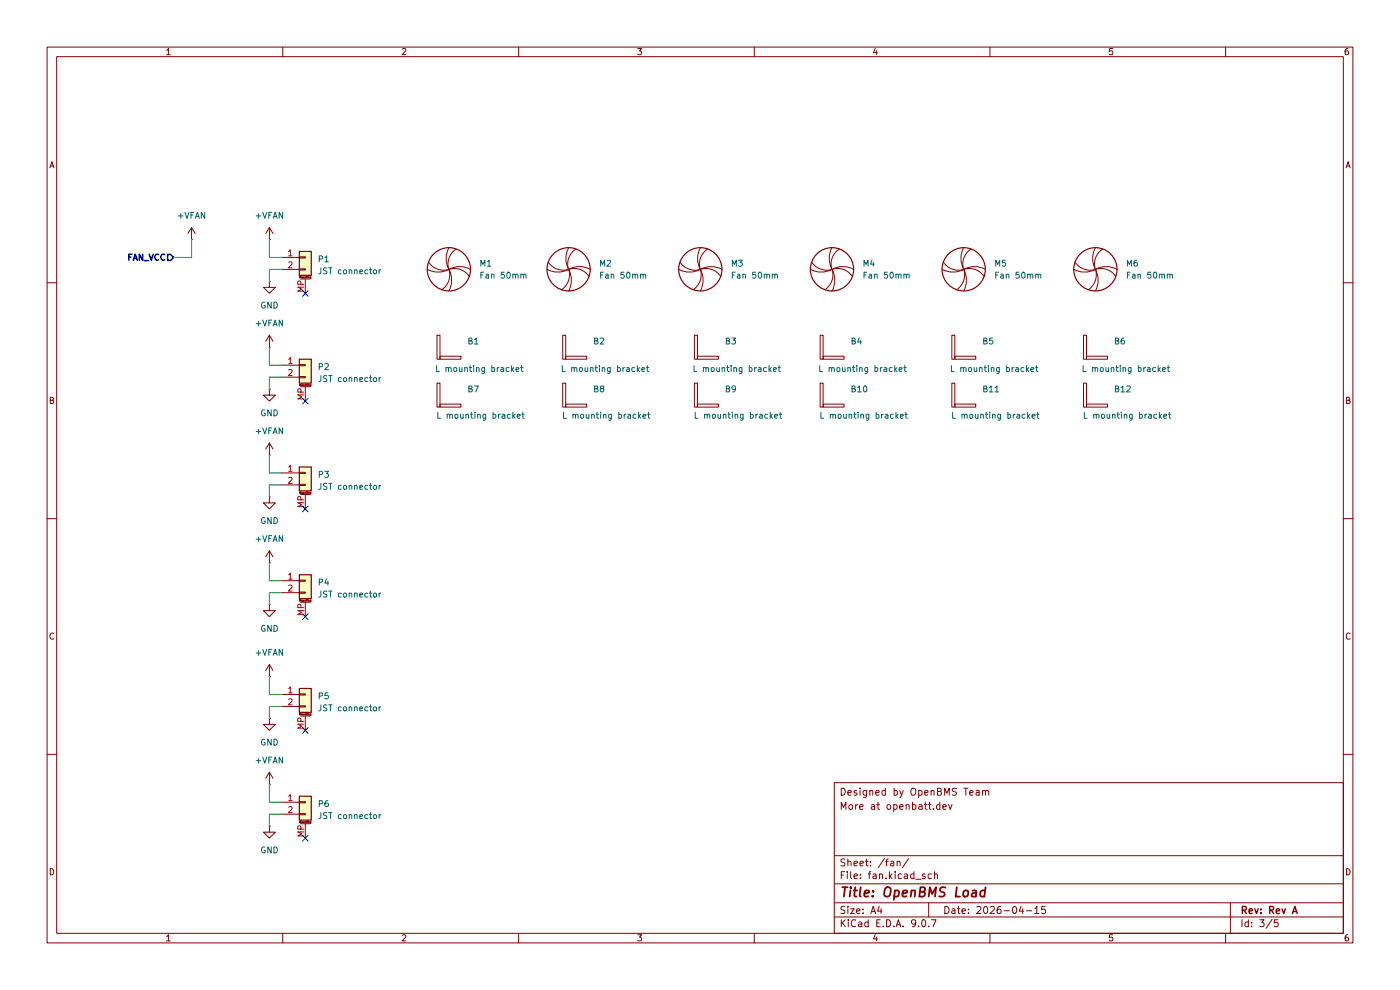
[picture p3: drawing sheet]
(kicad_sch
 (version 20250114)
 (generator "eeschema")
 (generator_version "9.0")
 (paper "A4")
 (title_block
  (title "OpenBMS Load")
  (date "2026-04-15")
  (rev "Rev A")
  (comment 3 "More at openbatt.dev")
  (comment 4 "Designed by OpenBMS Team"))
 (lib_symbols
  (symbol "Connector_Generic_MountingPin:Conn_01x02_MountingPin"
   (pin_names
    (offset 1.016) (hide yes)) (exclude_from_sim no) (in_bom yes) (on_board yes)
   (property "Reference" "J" (at 0 2.54 0) (effects (font (size 1.27 1.27))))
   (property "Value" "Conn_01x02_MountingPin" (at 1.27 -5.08 0) (effects (font (size 1.27 1.27)) (justify left)))
   (property "Footprint" "" (at 0 0 0) (effects (font (size 1.27 1.27)) (hide yes)))
   (property "Datasheet" "~" (at 0 0 0) (effects (font (size 1.27 1.27)) (hide yes)))
   (property "Description" "Generic connectable mounting pin connector, single row, 01x02, script generated (kicad-library-utils/schlib/autogen/connector/)" (at 0 0 0) (effects (font (size 1.27 1.27)) (hide yes)))
   (symbol "Conn_01x02_MountingPin_1_1"
    (rectangle (start -1.27 1.27) (end 1.27 -3.81) (stroke (width 0.254) (type default)) (fill (type background)))
    (rectangle (start -1.27 0.127) (end 0 -0.127) (stroke (width 0.1524) (type default)) (fill (type none)))
    (rectangle (start -1.27 -2.413) (end 0 -2.667) (stroke (width 0.1524) (type default)) (fill (type none)))
    (polyline (pts (xy -1.016 -4.572) (xy 1.016 -4.572)) (stroke (width 0.1524) (type default)) (fill (type none)))
    (text "Mounting" (at 0 -4.191 0) (effects (font (size 0.381 0.381))))
    (pin passive line (at -5.08 0 0) (length 3.81) (name "Pin_1" (effects (font (size 1.27 1.27)))) (number "1" (effects (font (size 1.27 1.27)))))
    (pin passive line (at -5.08 -2.54 0) (length 3.81) (name "Pin_2" (effects (font (size 1.27 1.27)))) (number "2" (effects (font (size 1.27 1.27)))))
    (pin passive line (at 0 -7.62 90) (length 3.048) (name "MountPin" (effects (font (size 1.27 1.27)))) (number "MP" (effects (font (size 1.27 1.27))))))
   (embedded_fonts no))
  (symbol "custom_library:633" (exclude_from_sim no) (in_bom yes) (on_board yes)
   (property "Reference" "B" (at -2.032 -3.556 0) (effects (font (size 1.27 1.27))))
   (property "Value" "L mounting bracket" (at 1.27 -6.096 0) (effects (font (size 1.27 1.27))))
   (property "Footprint" "custom_library:633" (at 1.778 -8.128 0) (effects (font (size 1.27 1.27)) (hide yes)))
   (property "Datasheet" "" (at 0 0 0) (effects (font (size 1.27 1.27)) (hide yes)))
   (property "Description" "" (at 0 0 0) (effects (font (size 1.27 1.27)) (hide yes)))
   (property "Package" "L bracket" (at 0 0 0) (effects (font (size 1.27 1.27)) (hide yes)))
   (property "Manufacturer_Part_Number" "633" (at 0 0 0) (effects (font (size 1.27 1.27)) (hide yes)))
   (symbol "633_0_1"
    (rectangle (start 0 0) (end 0.635 -5.08) (stroke (width 0) (type default)) (fill (type none)))
    (rectangle (start 0.635 -5.08) (end 5.08 -4.445) (stroke (width 0) (type default)) (fill (type none))))
   (embedded_fonts no))
  (symbol "custom_library:MF50101V1-1000U-A99"
   (pin_numbers (hide yes))
   (pin_names
    (offset 0)) (exclude_from_sim no) (in_bom yes) (on_board yes)
   (property "Reference" "M" (at 3.81 5.08 0) (effects (font (size 1.27 1.27)) (justify left bottom)))
   (property "Value" "Fan 50mm" (at 3.81 2.54 0) (effects (font (size 1.27 1.27)) (justify left bottom)))
   (property "Footprint" "custom_library:fan_MF50101V1-1000U-A99" (at 0 -1.27 0) (effects (font (size 1.27 1.27)) (hide yes)))
   (property "Datasheet" "~" (at 0 -1.27 0) (effects (font (size 1.27 1.27)) (hide yes)))
   (property "Description" "Fan without PWM or tach, alternative symbol" (at 0 0 0) (effects (font (size 1.27 1.27)) (hide yes)))
   (property "Manufacturer_Part_Number" "MF50101V1-1000U-A99" (at 0 0 0) (effects (font (size 1.27 1.27)) (hide yes)))
   (property "Package" "50x50x10mm" (at 0 0 0) (effects (font (size 1.27 1.27)) (hide yes)))
   (symbol "MF50101V1-1000U-A99_0_1"
    (arc (start 0 0) (mid 0.5988 -2.286) (end 0 -4.572) (stroke (width 0) (type default)) (fill (type none)))
    (arc (start 0 0) (mid -0.0298 -2.4174) (end -1.524 -4.318) (stroke (width 0) (type default)) (fill (type none)))
    (arc (start 0 0) (mid -2.286 -0.5988) (end -4.572 0) (stroke (width 0) (type default)) (fill (type none)))
    (arc (start 0 0) (mid -2.4174 0.0298) (end -4.318 1.524) (stroke (width 0) (type default)) (fill (type none)))
    (circle (center 0 0) (radius 4.572) (stroke (width 0.254) (type default)) (fill (type none)))
    (arc (start 0 0) (mid 2.4174 -0.0298) (end 4.318 -1.524) (stroke (width 0) (type default)) (fill (type none)))
    (arc (start 0 0) (mid 2.286 0.5988) (end 4.572 0) (stroke (width 0) (type default)) (fill (type none)))
    (arc (start 0 0) (mid 0.0324 2.4156) (end 1.524 4.318) (stroke (width 0) (type default)) (fill (type none)))
    (arc (start 0 0) (mid -0.5988 2.286) (end 0 4.572) (stroke (width 0) (type default)) (fill (type none))))
   (embedded_fonts no))
  (symbol "power:GND"
   (power)
   (pin_numbers (hide yes))
   (pin_names
    (offset 0) (hide yes)) (exclude_from_sim no) (in_bom yes) (on_board yes)
   (property "Reference" "#PWR" (at 0 -6.35 0) (effects (font (size 1.27 1.27)) (hide yes)))
   (property "Value" "GND" (at 0 -3.81 0) (effects (font (size 1.27 1.27))))
   (property "Footprint" "" (at 0 0 0) (effects (font (size 1.27 1.27)) (hide yes)))
   (property "Datasheet" "" (at 0 0 0) (effects (font (size 1.27 1.27)) (hide yes)))
   (property "Description" "Power symbol creates a global label with name \"GND\" , ground" (at 0 0 0) (effects (font (size 1.27 1.27)) (hide yes)))
   (symbol "GND_0_1"
    (polyline (pts (xy 0 0) (xy 0 -1.27) (xy 1.27 -1.27) (xy 0 -2.54) (xy -1.27 -1.27) (xy 0 -1.27)) (stroke (width 0) (type default)) (fill (type none))))
   (symbol "GND_1_1"
    (pin power_in line (at 0 0 270) (length 0) (name "~" (effects (font (size 1.27 1.27)))) (number "1" (effects (font (size 1.27 1.27))))))
   (embedded_fonts no))
  (symbol "power:VCC"
   (power)
   (pin_numbers (hide yes))
   (pin_names
    (offset 0) (hide yes)) (exclude_from_sim no) (in_bom yes) (on_board yes)
   (property "Reference" "#PWR" (at 0 -3.81 0) (effects (font (size 1.27 1.27)) (hide yes)))
   (property "Value" "VCC" (at 0 3.556 0) (effects (font (size 1.27 1.27))))
   (property "Footprint" "" (at 0 0 0) (effects (font (size 1.27 1.27)) (hide yes)))
   (property "Datasheet" "" (at 0 0 0) (effects (font (size 1.27 1.27)) (hide yes)))
   (property "Description" "Power symbol creates a global label with name \"VCC\"" (at 0 0 0) (effects (font (size 1.27 1.27)) (hide yes)))
   (symbol "VCC_0_1"
    (polyline (pts (xy -0.762 1.27) (xy 0 2.54)) (stroke (width 0) (type default)) (fill (type none)))
    (polyline (pts (xy 0 2.54) (xy 0.762 1.27)) (stroke (width 0) (type default)) (fill (type none)))
    (polyline (pts (xy 0 0) (xy 0 2.54)) (stroke (width 0) (type default)) (fill (type none))))
   (symbol "VCC_1_1"
    (pin power_in line (at 0 0 90) (length 0) (name "~" (effects (font (size 1.27 1.27)))) (number "1" (effects (font (size 1.27 1.27))))))
   (embedded_fonts no)))
 (no_connect
  (at 64.77 154.94))
 (no_connect
  (at 64.77 130.81))
 (no_connect
  (at 64.77 62.23))
 (no_connect
  (at 64.77 85.09))
 (no_connect
  (at 64.77 177.8))
 (no_connect
  (at 64.77 107.95))
 (wire
  (pts (xy 57.15 100.33) (xy 59.69 100.33))
  (stroke (width 0) (type default)))
 (wire
  (pts (xy 40.64 54.61) (xy 36.83 54.61))
  (stroke (width 0) (type default)))
 (wire
  (pts (xy 57.15 147.32) (xy 57.15 143.51))
  (stroke (width 0) (type default)))
 (wire
  (pts (xy 57.15 170.18) (xy 59.69 170.18))
  (stroke (width 0) (type default)))
 (wire
  (pts (xy 57.15 147.32) (xy 59.69 147.32))
  (stroke (width 0) (type default)))
 (wire
  (pts (xy 57.15 149.86) (xy 59.69 149.86))
  (stroke (width 0) (type default)))
 (wire
  (pts (xy 57.15 100.33) (xy 57.15 96.52))
  (stroke (width 0) (type default)))
 (wire
  (pts (xy 57.15 125.73) (xy 59.69 125.73))
  (stroke (width 0) (type default)))
 (wire
  (pts (xy 57.15 54.61) (xy 57.15 50.8))
  (stroke (width 0) (type default)))
 (wire
  (pts (xy 57.15 77.47) (xy 59.69 77.47))
  (stroke (width 0) (type default)))
 (wire
  (pts (xy 57.15 125.73) (xy 57.15 128.27))
  (stroke (width 0) (type default)))
 (wire
  (pts (xy 57.15 102.87) (xy 57.15 105.41))
  (stroke (width 0) (type default)))
 (wire
  (pts (xy 57.15 54.61) (xy 59.69 54.61))
  (stroke (width 0) (type default)))
 (wire
  (pts (xy 57.15 149.86) (xy 57.15 152.4))
  (stroke (width 0) (type default)))
 (wire
  (pts (xy 57.15 123.19) (xy 57.15 119.38))
  (stroke (width 0) (type default)))
 (wire
  (pts (xy 57.15 172.72) (xy 57.15 175.26))
  (stroke (width 0) (type default)))
 (wire
  (pts (xy 57.15 123.19) (xy 59.69 123.19))
  (stroke (width 0) (type default)))
 (wire
  (pts (xy 57.15 170.18) (xy 57.15 166.37))
  (stroke (width 0) (type default)))
 (wire
  (pts (xy 57.15 80.01) (xy 57.15 82.55))
  (stroke (width 0) (type default)))
 (wire
  (pts (xy 57.15 57.15) (xy 57.15 59.69))
  (stroke (width 0) (type default)))
 (wire
  (pts (xy 57.15 77.47) (xy 57.15 73.66))
  (stroke (width 0) (type default)))
 (wire
  (pts (xy 57.15 80.01) (xy 59.69 80.01))
  (stroke (width 0) (type default)))
 (wire
  (pts (xy 57.15 172.72) (xy 59.69 172.72))
  (stroke (width 0) (type default)))
 (wire
  (pts (xy 57.15 102.87) (xy 59.69 102.87))
  (stroke (width 0) (type default)))
 (wire
  (pts (xy 57.15 57.15) (xy 59.69 57.15))
  (stroke (width 0) (type default)))
 (wire
  (pts (xy 40.64 50.8) (xy 40.64 54.61))
  (stroke (width 0) (type default)))
 (hierarchical_label "FAN_VCC"
  (shape input)
  (at 36.83 54.61 180)
  (effects (font (size 1.27 1.27) (thickness 0.508)
    (bold yes) (color 0 0 132 1)) (justify right)))
 (symbol
  (lib_id "power:VCC")
  (at 40.64 50.8 0)
  (unit 1)
  (exclude_from_sim no)
  (in_bom yes)
  (on_board yes)
  (dnp no)
  (fields_autoplaced yes)
  (property "Reference" "#PWR042" (at 40.64 54.61 0) (effects (font (size 1.27 1.27)) (hide yes)))
  (property "Value" "+VFAN" (at 40.64 45.72 0) (effects (font (size 1.27 1.27))))
  (property "Footprint" "" (at 40.64 50.8 0) (effects (font (size 1.27 1.27)) (hide yes)))
  (property "Datasheet" "" (at 40.64 50.8 0) (effects (font (size 1.27 1.27)) (hide yes)))
  (property "Description" "Power symbol creates a global label with name \"VCC\"" (at 40.64 50.8 0) (effects (font (size 1.27 1.27)) (hide yes)))
  (pin "1")
  (instances (project "openbms-load" (path "" (reference "#PWR042") (unit 1)))))
 (symbol
  (lib_id "custom_library:MF50101V1-1000U-A99")
  (at 232.41 57.15 0)
  (unit 1)
  (exclude_from_sim no)
  (in_bom yes)
  (on_board yes)
  (dnp no)
  (fields_autoplaced yes)
  (property "Reference" "M6" (at 238.76 55.8799 0) (effects (font (size 1.27 1.27)) (justify left)))
  (property "Value" "Fan 50mm" (at 238.76 58.4199 0) (effects (font (size 1.27 1.27)) (justify left)))
  (property "Footprint" "custom_library:fan_MF50101V1-1000U-A99" (at 232.41 58.42 0) (effects (font (size 1.27 1.27)) (hide yes)))
  (property "Datasheet" "~" (at 232.41 58.42 0) (effects (font (size 1.27 1.27)) (hide yes)))
  (property "Description" "Fan without PWM or tach, alternative symbol" (at 232.41 57.15 0) (effects (font (size 1.27 1.27)) (hide yes)))
  (property "Manufacturer_Part_Number" "MF50101V1-1000U-A99" (at 232.41 57.15 0) (effects (font (size 1.27 1.27)) (hide yes)))
  (property "Package" "50x50x10mm" (at 232.41 57.15 0) (effects (font (size 1.27 1.27)) (hide yes)))
  (instances (project "openbms-load" (path "" (reference "M6") (unit 1))) (project "fan" (path "" (reference "M?") (unit 1)))))
 (symbol
  (lib_id "power:VCC")
  (at 57.15 143.51 0)
  (unit 1)
  (exclude_from_sim no)
  (in_bom yes)
  (on_board yes)
  (dnp no)
  (fields_autoplaced yes)
  (property "Reference" "#PWR051" (at 57.15 147.32 0) (effects (font (size 1.27 1.27)) (hide yes)))
  (property "Value" "+VFAN" (at 57.15 138.43 0) (effects (font (size 1.27 1.27))))
  (property "Footprint" "" (at 57.15 143.51 0) (effects (font (size 1.27 1.27)) (hide yes)))
  (property "Datasheet" "" (at 57.15 143.51 0) (effects (font (size 1.27 1.27)) (hide yes)))
  (property "Description" "Power symbol creates a global label with name \"VCC\"" (at 57.15 143.51 0) (effects (font (size 1.27 1.27)) (hide yes)))
  (pin "1")
  (instances (project "openbms-load" (path "" (reference "#PWR051") (unit 1)))))
 (symbol
  (lib_id "Connector_Generic_MountingPin:Conn_01x02_MountingPin")
  (at 64.77 100.33 0)
  (unit 1)
  (exclude_from_sim no)
  (in_bom yes)
  (on_board yes)
  (dnp no)
  (fields_autoplaced yes)
  (property "Reference" "P3" (at 67.31 100.6855 0) (effects (font (size 1.27 1.27)) (justify left)))
  (property "Value" "JST connector" (at 67.31 103.2255 0) (effects (font (size 1.27 1.27)) (justify left)))
  (property "Footprint" "custom_library:JST_PH_S2B-PH-SM4-TB_1x02-1MP_P2.00mm_Horizontal" (at 64.77 100.33 0) (effects (font (size 1.27 1.27)) (hide yes)))
  (property "Datasheet" "~" (at 64.77 100.33 0) (effects (font (size 1.27 1.27)) (hide yes)))
  (property "Description" "Generic connectable mounting pin connector, single row, 01x02, script generated (kicad-library-utils/schlib/autogen/connector/)" (at 64.77 100.33 0) (effects (font (size 1.27 1.27)) (hide yes)))
  (property "Manufacturer_Part_Number" "S2B-PH-SM4-TB" (at 64.77 100.33 0) (effects (font (size 1.27 1.27)) (hide yes)))
  (property "Package" "JST 02 connector" (at 64.77 100.33 0) (effects (font (size 1.27 1.27)) (hide yes)))
  (pin "1")
  (pin "2")
  (pin "MP")
  (instances (project "openbms-load" (path "" (reference "P3") (unit 1))) (project "fan" (path "" (reference "P?") (unit 1)))))
 (symbol
  (lib_id "custom_library:MF50101V1-1000U-A99")
  (at 95.25 57.15 0)
  (unit 1)
  (exclude_from_sim no)
  (in_bom yes)
  (on_board yes)
  (dnp no)
  (fields_autoplaced yes)
  (property "Reference" "M1" (at 101.6 55.8799 0) (effects (font (size 1.27 1.27)) (justify left)))
  (property "Value" "Fan 50mm" (at 101.6 58.4199 0) (effects (font (size 1.27 1.27)) (justify left)))
  (property "Footprint" "custom_library:fan_MF50101V1-1000U-A99" (at 95.25 58.42 0) (effects (font (size 1.27 1.27)) (hide yes)))
  (property "Datasheet" "~" (at 95.25 58.42 0) (effects (font (size 1.27 1.27)) (hide yes)))
  (property "Description" "Fan without PWM or tach, alternative symbol" (at 95.25 57.15 0) (effects (font (size 1.27 1.27)) (hide yes)))
  (property "Manufacturer_Part_Number" "MF50101V1-1000U-A99" (at 95.25 57.15 0) (effects (font (size 1.27 1.27)) (hide yes)))
  (property "Package" "50x50x10mm" (at 95.25 57.15 0) (effects (font (size 1.27 1.27)) (hide yes)))
  (instances (project "" (path "" (reference "M1") (unit 1))) (project "fan" (path "" (reference "M?") (unit 1)))))
 (symbol
  (lib_id "Connector_Generic_MountingPin:Conn_01x02_MountingPin")
  (at 64.77 123.19 0)
  (unit 1)
  (exclude_from_sim no)
  (in_bom yes)
  (on_board yes)
  (dnp no)
  (fields_autoplaced yes)
  (property "Reference" "P4" (at 67.31 123.5455 0) (effects (font (size 1.27 1.27)) (justify left)))
  (property "Value" "JST connector" (at 67.31 126.0855 0) (effects (font (size 1.27 1.27)) (justify left)))
  (property "Footprint" "custom_library:JST_PH_S2B-PH-SM4-TB_1x02-1MP_P2.00mm_Horizontal" (at 64.77 123.19 0) (effects (font (size 1.27 1.27)) (hide yes)))
  (property "Datasheet" "~" (at 64.77 123.19 0) (effects (font (size 1.27 1.27)) (hide yes)))
  (property "Description" "Generic connectable mounting pin connector, single row, 01x02, script generated (kicad-library-utils/schlib/autogen/connector/)" (at 64.77 123.19 0) (effects (font (size 1.27 1.27)) (hide yes)))
  (property "Manufacturer_Part_Number" "S2B-PH-SM4-TB" (at 64.77 123.19 0) (effects (font (size 1.27 1.27)) (hide yes)))
  (property "Package" "JST 02 connector" (at 64.77 123.19 0) (effects (font (size 1.27 1.27)) (hide yes)))
  (pin "1")
  (pin "2")
  (pin "MP")
  (instances (project "openbms-load" (path "" (reference "P4") (unit 1))) (project "fan" (path "" (reference "P?") (unit 1)))))
 (symbol
  (lib_id "custom_library:MF50101V1-1000U-A99")
  (at 176.53 57.15 0)
  (unit 1)
  (exclude_from_sim no)
  (in_bom yes)
  (on_board yes)
  (dnp no)
  (fields_autoplaced yes)
  (property "Reference" "M4" (at 182.88 55.8799 0) (effects (font (size 1.27 1.27)) (justify left)))
  (property "Value" "Fan 50mm" (at 182.88 58.4199 0) (effects (font (size 1.27 1.27)) (justify left)))
  (property "Footprint" "custom_library:fan_MF50101V1-1000U-A99" (at 176.53 58.42 0) (effects (font (size 1.27 1.27)) (hide yes)))
  (property "Datasheet" "~" (at 176.53 58.42 0) (effects (font (size 1.27 1.27)) (hide yes)))
  (property "Description" "Fan without PWM or tach, alternative symbol" (at 176.53 57.15 0) (effects (font (size 1.27 1.27)) (hide yes)))
  (property "Manufacturer_Part_Number" "MF50101V1-1000U-A99" (at 176.53 57.15 0) (effects (font (size 1.27 1.27)) (hide yes)))
  (property "Package" "50x50x10mm" (at 176.53 57.15 0) (effects (font (size 1.27 1.27)) (hide yes)))
  (instances (project "openbms-load" (path "" (reference "M4") (unit 1))) (project "fan" (path "" (reference "M?") (unit 1)))))
 (symbol
  (lib_id "custom_library:633")
  (at 173.99 71.12 0)
  (unit 1)
  (exclude_from_sim no)
  (in_bom yes)
  (on_board yes)
  (dnp no)
  (property "Reference" "B4" (at 180.34 72.3899 0) (effects (font (size 1.27 1.27)) (justify left)))
  (property "Value" "L mounting bracket" (at 173.482 78.232 0) (effects (font (size 1.27 1.27)) (justify left)))
  (property "Footprint" "custom_library:633" (at 175.768 79.248 0) (effects (font (size 1.27 1.27)) (hide yes)))
  (property "Datasheet" "" (at 173.99 71.12 0) (effects (font (size 1.27 1.27)) (hide yes)))
  (property "Description" "" (at 173.99 71.12 0) (effects (font (size 1.27 1.27)) (hide yes)))
  (property "Package" "L bracket" (at 173.99 71.12 0) (effects (font (size 1.27 1.27)) (hide yes)))
  (property "Manufacturer_Part_Number" "633" (at 173.99 71.12 0) (effects (font (size 1.27 1.27)) (hide yes)))
  (instances (project "openbms-load" (path "" (reference "B4") (unit 1))) (project "fan" (path "" (reference "B?") (unit 1)))))
 (symbol
  (lib_id "power:GND")
  (at 57.15 59.69 0)
  (unit 1)
  (exclude_from_sim no)
  (in_bom yes)
  (on_board yes)
  (dnp no)
  (fields_autoplaced yes)
  (property "Reference" "#PWR044" (at 57.15 66.04 0) (effects (font (size 1.27 1.27)) (hide yes)))
  (property "Value" "GND" (at 57.15 64.77 0) (effects (font (size 1.27 1.27))))
  (property "Footprint" "" (at 57.15 59.69 0) (effects (font (size 1.27 1.27)) (hide yes)))
  (property "Datasheet" "" (at 57.15 59.69 0) (effects (font (size 1.27 1.27)) (hide yes)))
  (property "Description" "Power symbol creates a global label with name \"GND\" , ground" (at 57.15 59.69 0) (effects (font (size 1.27 1.27)) (hide yes)))
  (pin "1")
  (instances (project "" (path "" (reference "#PWR044") (unit 1))) (project "fan" (path "" (reference "#PWR?") (unit 1)))))
 (symbol
  (lib_id "custom_library:MF50101V1-1000U-A99")
  (at 120.65 57.15 0)
  (unit 1)
  (exclude_from_sim no)
  (in_bom yes)
  (on_board yes)
  (dnp no)
  (fields_autoplaced yes)
  (property "Reference" "M2" (at 127 55.8799 0) (effects (font (size 1.27 1.27)) (justify left)))
  (property "Value" "Fan 50mm" (at 127 58.4199 0) (effects (font (size 1.27 1.27)) (justify left)))
  (property "Footprint" "custom_library:fan_MF50101V1-1000U-A99" (at 120.65 58.42 0) (effects (font (size 1.27 1.27)) (hide yes)))
  (property "Datasheet" "~" (at 120.65 58.42 0) (effects (font (size 1.27 1.27)) (hide yes)))
  (property "Description" "Fan without PWM or tach, alternative symbol" (at 120.65 57.15 0) (effects (font (size 1.27 1.27)) (hide yes)))
  (property "Manufacturer_Part_Number" "MF50101V1-1000U-A99" (at 120.65 57.15 0) (effects (font (size 1.27 1.27)) (hide yes)))
  (property "Package" "50x50x10mm" (at 120.65 57.15 0) (effects (font (size 1.27 1.27)) (hide yes)))
  (instances (project "openbms-load" (path "" (reference "M2") (unit 1))) (project "fan" (path "" (reference "M?") (unit 1)))))
 (symbol
  (lib_id "custom_library:633")
  (at 229.87 71.12 0)
  (unit 1)
  (exclude_from_sim no)
  (in_bom yes)
  (on_board yes)
  (dnp no)
  (property "Reference" "B6" (at 236.22 72.3899 0) (effects (font (size 1.27 1.27)) (justify left)))
  (property "Value" "L mounting bracket" (at 229.362 78.232 0) (effects (font (size 1.27 1.27)) (justify left)))
  (property "Footprint" "custom_library:633" (at 231.648 79.248 0) (effects (font (size 1.27 1.27)) (hide yes)))
  (property "Datasheet" "" (at 229.87 71.12 0) (effects (font (size 1.27 1.27)) (hide yes)))
  (property "Description" "" (at 229.87 71.12 0) (effects (font (size 1.27 1.27)) (hide yes)))
  (property "Package" "L bracket" (at 229.87 71.12 0) (effects (font (size 1.27 1.27)) (hide yes)))
  (property "Manufacturer_Part_Number" "633" (at 229.87 71.12 0) (effects (font (size 1.27 1.27)) (hide yes)))
  (instances (project "openbms-load" (path "" (reference "B6") (unit 1))) (project "fan" (path "" (reference "B?") (unit 1)))))
 (symbol
  (lib_id "custom_library:633")
  (at 92.71 71.12 0)
  (unit 1)
  (exclude_from_sim no)
  (in_bom yes)
  (on_board yes)
  (dnp no)
  (property "Reference" "B1" (at 99.06 72.3899 0) (effects (font (size 1.27 1.27)) (justify left)))
  (property "Value" "L mounting bracket" (at 92.202 78.232 0) (effects (font (size 1.27 1.27)) (justify left)))
  (property "Footprint" "custom_library:633" (at 94.488 79.248 0) (effects (font (size 1.27 1.27)) (hide yes)))
  (property "Datasheet" "" (at 92.71 71.12 0) (effects (font (size 1.27 1.27)) (hide yes)))
  (property "Description" "" (at 92.71 71.12 0) (effects (font (size 1.27 1.27)) (hide yes)))
  (property "Package" "L bracket" (at 92.71 71.12 0) (effects (font (size 1.27 1.27)) (hide yes)))
  (property "Manufacturer_Part_Number" "633" (at 92.71 71.12 0) (effects (font (size 1.27 1.27)) (hide yes)))
  (instances (project "" (path "" (reference "B1") (unit 1))) (project "fan" (path "" (reference "B?") (unit 1)))))
 (symbol
  (lib_id "power:GND")
  (at 57.15 152.4 0)
  (unit 1)
  (exclude_from_sim no)
  (in_bom yes)
  (on_board yes)
  (dnp no)
  (fields_autoplaced yes)
  (property "Reference" "#PWR052" (at 57.15 158.75 0) (effects (font (size 1.27 1.27)) (hide yes)))
  (property "Value" "GND" (at 57.15 157.48 0) (effects (font (size 1.27 1.27))))
  (property "Footprint" "" (at 57.15 152.4 0) (effects (font (size 1.27 1.27)) (hide yes)))
  (property "Datasheet" "" (at 57.15 152.4 0) (effects (font (size 1.27 1.27)) (hide yes)))
  (property "Description" "Power symbol creates a global label with name \"GND\" , ground" (at 57.15 152.4 0) (effects (font (size 1.27 1.27)) (hide yes)))
  (pin "1")
  (instances (project "openbms-load" (path "" (reference "#PWR052") (unit 1)))))
 (symbol
  (lib_id "power:VCC")
  (at 57.15 119.38 0)
  (unit 1)
  (exclude_from_sim no)
  (in_bom yes)
  (on_board yes)
  (dnp no)
  (fields_autoplaced yes)
  (property "Reference" "#PWR049" (at 57.15 123.19 0) (effects (font (size 1.27 1.27)) (hide yes)))
  (property "Value" "+VFAN" (at 57.15 114.3 0) (effects (font (size 1.27 1.27))))
  (property "Footprint" "" (at 57.15 119.38 0) (effects (font (size 1.27 1.27)) (hide yes)))
  (property "Datasheet" "" (at 57.15 119.38 0) (effects (font (size 1.27 1.27)) (hide yes)))
  (property "Description" "Power symbol creates a global label with name \"VCC\"" (at 57.15 119.38 0) (effects (font (size 1.27 1.27)) (hide yes)))
  (pin "1")
  (instances (project "openbms-load" (path "" (reference "#PWR049") (unit 1))) (project "fan" (path "" (reference "#PWR?") (unit 1)))))
 (symbol
  (lib_id "power:GND")
  (at 57.15 105.41 0)
  (unit 1)
  (exclude_from_sim no)
  (in_bom yes)
  (on_board yes)
  (dnp no)
  (fields_autoplaced yes)
  (property "Reference" "#PWR048" (at 57.15 111.76 0) (effects (font (size 1.27 1.27)) (hide yes)))
  (property "Value" "GND" (at 57.15 110.49 0) (effects (font (size 1.27 1.27))))
  (property "Footprint" "" (at 57.15 105.41 0) (effects (font (size 1.27 1.27)) (hide yes)))
  (property "Datasheet" "" (at 57.15 105.41 0) (effects (font (size 1.27 1.27)) (hide yes)))
  (property "Description" "Power symbol creates a global label with name \"GND\" , ground" (at 57.15 105.41 0) (effects (font (size 1.27 1.27)) (hide yes)))
  (pin "1")
  (instances (project "openbms-load" (path "" (reference "#PWR048") (unit 1))) (project "fan" (path "" (reference "#PWR?") (unit 1)))))
 (symbol
  (lib_id "power:VCC")
  (at 57.15 50.8 0)
  (unit 1)
  (exclude_from_sim no)
  (in_bom yes)
  (on_board yes)
  (dnp no)
  (fields_autoplaced yes)
  (property "Reference" "#PWR043" (at 57.15 54.61 0) (effects (font (size 1.27 1.27)) (hide yes)))
  (property "Value" "+VFAN" (at 57.15 45.72 0) (effects (font (size 1.27 1.27))))
  (property "Footprint" "" (at 57.15 50.8 0) (effects (font (size 1.27 1.27)) (hide yes)))
  (property "Datasheet" "" (at 57.15 50.8 0) (effects (font (size 1.27 1.27)) (hide yes)))
  (property "Description" "Power symbol creates a global label with name \"VCC\"" (at 57.15 50.8 0) (effects (font (size 1.27 1.27)) (hide yes)))
  (pin "1")
  (instances (project "openbms-load" (path "" (reference "#PWR043") (unit 1))) (project "fan" (path "" (reference "#PWR?") (unit 1)))))
 (symbol
  (lib_id "custom_library:MF50101V1-1000U-A99")
  (at 204.47 57.15 0)
  (unit 1)
  (exclude_from_sim no)
  (in_bom yes)
  (on_board yes)
  (dnp no)
  (fields_autoplaced yes)
  (property "Reference" "M5" (at 210.82 55.8799 0) (effects (font (size 1.27 1.27)) (justify left)))
  (property "Value" "Fan 50mm" (at 210.82 58.4199 0) (effects (font (size 1.27 1.27)) (justify left)))
  (property "Footprint" "custom_library:fan_MF50101V1-1000U-A99" (at 204.47 58.42 0) (effects (font (size 1.27 1.27)) (hide yes)))
  (property "Datasheet" "~" (at 204.47 58.42 0) (effects (font (size 1.27 1.27)) (hide yes)))
  (property "Description" "Fan without PWM or tach, alternative symbol" (at 204.47 57.15 0) (effects (font (size 1.27 1.27)) (hide yes)))
  (property "Manufacturer_Part_Number" "MF50101V1-1000U-A99" (at 204.47 57.15 0) (effects (font (size 1.27 1.27)) (hide yes)))
  (property "Package" "50x50x10mm" (at 204.47 57.15 0) (effects (font (size 1.27 1.27)) (hide yes)))
  (instances (project "openbms-load" (path "" (reference "M5") (unit 1))) (project "fan" (path "" (reference "M?") (unit 1)))))
 (symbol
  (lib_id "custom_library:633")
  (at 119.38 81.28 0)
  (unit 1)
  (exclude_from_sim no)
  (in_bom yes)
  (on_board yes)
  (dnp no)
  (property "Reference" "B8" (at 125.73 82.5499 0) (effects (font (size 1.27 1.27)) (justify left)))
  (property "Value" "L mounting bracket" (at 119.126 88.138 0) (effects (font (size 1.27 1.27)) (justify left)))
  (property "Footprint" "custom_library:633" (at 121.158 89.408 0) (effects (font (size 1.27 1.27)) (hide yes)))
  (property "Datasheet" "" (at 119.38 81.28 0) (effects (font (size 1.27 1.27)) (hide yes)))
  (property "Description" "" (at 119.38 81.28 0) (effects (font (size 1.27 1.27)) (hide yes)))
  (property "Package" "L bracket" (at 119.38 81.28 0) (effects (font (size 1.27 1.27)) (hide yes)))
  (property "Manufacturer_Part_Number" "633" (at 119.38 81.28 0) (effects (font (size 1.27 1.27)) (hide yes)))
  (instances (project "openbms-load" (path "" (reference "B8") (unit 1))) (project "fan" (path "" (reference "B?") (unit 1)))))
 (symbol
  (lib_id "custom_library:633")
  (at 229.87 81.28 0)
  (unit 1)
  (exclude_from_sim no)
  (in_bom yes)
  (on_board yes)
  (dnp no)
  (property "Reference" "B12" (at 236.22 82.5499 0) (effects (font (size 1.27 1.27)) (justify left)))
  (property "Value" "L mounting bracket" (at 229.616 88.138 0) (effects (font (size 1.27 1.27)) (justify left)))
  (property "Footprint" "custom_library:633" (at 231.648 89.408 0) (effects (font (size 1.27 1.27)) (hide yes)))
  (property "Datasheet" "" (at 229.87 81.28 0) (effects (font (size 1.27 1.27)) (hide yes)))
  (property "Description" "" (at 229.87 81.28 0) (effects (font (size 1.27 1.27)) (hide yes)))
  (property "Package" "L bracket" (at 229.87 81.28 0) (effects (font (size 1.27 1.27)) (hide yes)))
  (property "Manufacturer_Part_Number" "633" (at 229.87 81.28 0) (effects (font (size 1.27 1.27)) (hide yes)))
  (instances (project "openbms-load" (path "" (reference "B12") (unit 1))) (project "fan" (path "" (reference "B?") (unit 1)))))
 (symbol
  (lib_id "custom_library:633")
  (at 147.32 81.28 0)
  (unit 1)
  (exclude_from_sim no)
  (in_bom yes)
  (on_board yes)
  (dnp no)
  (property "Reference" "B9" (at 153.67 82.5499 0) (effects (font (size 1.27 1.27)) (justify left)))
  (property "Value" "L mounting bracket" (at 147.066 88.138 0) (effects (font (size 1.27 1.27)) (justify left)))
  (property "Footprint" "custom_library:633" (at 149.098 89.408 0) (effects (font (size 1.27 1.27)) (hide yes)))
  (property "Datasheet" "" (at 147.32 81.28 0) (effects (font (size 1.27 1.27)) (hide yes)))
  (property "Description" "" (at 147.32 81.28 0) (effects (font (size 1.27 1.27)) (hide yes)))
  (property "Package" "L bracket" (at 147.32 81.28 0) (effects (font (size 1.27 1.27)) (hide yes)))
  (property "Manufacturer_Part_Number" "633" (at 147.32 81.28 0) (effects (font (size 1.27 1.27)) (hide yes)))
  (instances (project "openbms-load" (path "" (reference "B9") (unit 1))) (project "fan" (path "" (reference "B?") (unit 1)))))
 (symbol
  (lib_id "power:VCC")
  (at 57.15 166.37 0)
  (unit 1)
  (exclude_from_sim no)
  (in_bom yes)
  (on_board yes)
  (dnp no)
  (fields_autoplaced yes)
  (property "Reference" "#PWR053" (at 57.15 170.18 0) (effects (font (size 1.27 1.27)) (hide yes)))
  (property "Value" "+VFAN" (at 57.15 161.29 0) (effects (font (size 1.27 1.27))))
  (property "Footprint" "" (at 57.15 166.37 0) (effects (font (size 1.27 1.27)) (hide yes)))
  (property "Datasheet" "" (at 57.15 166.37 0) (effects (font (size 1.27 1.27)) (hide yes)))
  (property "Description" "Power symbol creates a global label with name \"VCC\"" (at 57.15 166.37 0) (effects (font (size 1.27 1.27)) (hide yes)))
  (pin "1")
  (instances (project "openbms-load" (path "" (reference "#PWR053") (unit 1)))))
 (symbol
  (lib_id "custom_library:633")
  (at 147.32 71.12 0)
  (unit 1)
  (exclude_from_sim no)
  (in_bom yes)
  (on_board yes)
  (dnp no)
  (property "Reference" "B3" (at 153.67 72.3899 0) (effects (font (size 1.27 1.27)) (justify left)))
  (property "Value" "L mounting bracket" (at 146.812 78.232 0) (effects (font (size 1.27 1.27)) (justify left)))
  (property "Footprint" "custom_library:633" (at 149.098 79.248 0) (effects (font (size 1.27 1.27)) (hide yes)))
  (property "Datasheet" "" (at 147.32 71.12 0) (effects (font (size 1.27 1.27)) (hide yes)))
  (property "Description" "" (at 147.32 71.12 0) (effects (font (size 1.27 1.27)) (hide yes)))
  (property "Package" "L bracket" (at 147.32 71.12 0) (effects (font (size 1.27 1.27)) (hide yes)))
  (property "Manufacturer_Part_Number" "633" (at 147.32 71.12 0) (effects (font (size 1.27 1.27)) (hide yes)))
  (instances (project "openbms-load" (path "" (reference "B3") (unit 1))) (project "fan" (path "" (reference "B?") (unit 1)))))
 (symbol
  (lib_id "Connector_Generic_MountingPin:Conn_01x02_MountingPin")
  (at 64.77 77.47 0)
  (unit 1)
  (exclude_from_sim no)
  (in_bom yes)
  (on_board yes)
  (dnp no)
  (fields_autoplaced yes)
  (property "Reference" "P2" (at 67.31 77.8255 0) (effects (font (size 1.27 1.27)) (justify left)))
  (property "Value" "JST connector" (at 67.31 80.3655 0) (effects (font (size 1.27 1.27)) (justify left)))
  (property "Footprint" "custom_library:JST_PH_S2B-PH-SM4-TB_1x02-1MP_P2.00mm_Horizontal" (at 64.77 77.47 0) (effects (font (size 1.27 1.27)) (hide yes)))
  (property "Datasheet" "~" (at 64.77 77.47 0) (effects (font (size 1.27 1.27)) (hide yes)))
  (property "Description" "Generic connectable mounting pin connector, single row, 01x02, script generated (kicad-library-utils/schlib/autogen/connector/)" (at 64.77 77.47 0) (effects (font (size 1.27 1.27)) (hide yes)))
  (property "Manufacturer_Part_Number" "S2B-PH-SM4-TB" (at 64.77 77.47 0) (effects (font (size 1.27 1.27)) (hide yes)))
  (property "Package" "JST 02 connector" (at 64.77 77.47 0) (effects (font (size 1.27 1.27)) (hide yes)))
  (pin "1")
  (pin "2")
  (pin "MP")
  (instances (project "openbms-load" (path "" (reference "P2") (unit 1))) (project "fan" (path "" (reference "P?") (unit 1)))))
 (symbol
  (lib_id "custom_library:633")
  (at 92.71 81.28 0)
  (unit 1)
  (exclude_from_sim no)
  (in_bom yes)
  (on_board yes)
  (dnp no)
  (property "Reference" "B7" (at 99.06 82.5499 0) (effects (font (size 1.27 1.27)) (justify left)))
  (property "Value" "L mounting bracket" (at 92.456 88.138 0) (effects (font (size 1.27 1.27)) (justify left)))
  (property "Footprint" "custom_library:633" (at 94.488 89.408 0) (effects (font (size 1.27 1.27)) (hide yes)))
  (property "Datasheet" "" (at 92.71 81.28 0) (effects (font (size 1.27 1.27)) (hide yes)))
  (property "Description" "" (at 92.71 81.28 0) (effects (font (size 1.27 1.27)) (hide yes)))
  (property "Package" "L bracket" (at 92.71 81.28 0) (effects (font (size 1.27 1.27)) (hide yes)))
  (property "Manufacturer_Part_Number" "633" (at 92.71 81.28 0) (effects (font (size 1.27 1.27)) (hide yes)))
  (instances (project "openbms-load" (path "" (reference "B7") (unit 1))) (project "fan" (path "" (reference "B?") (unit 1)))))
 (symbol
  (lib_id "custom_library:633")
  (at 201.93 81.28 0)
  (unit 1)
  (exclude_from_sim no)
  (in_bom yes)
  (on_board yes)
  (dnp no)
  (property "Reference" "B11" (at 208.28 82.5499 0) (effects (font (size 1.27 1.27)) (justify left)))
  (property "Value" "L mounting bracket" (at 201.676 88.138 0) (effects (font (size 1.27 1.27)) (justify left)))
  (property "Footprint" "custom_library:633" (at 203.708 89.408 0) (effects (font (size 1.27 1.27)) (hide yes)))
  (property "Datasheet" "" (at 201.93 81.28 0) (effects (font (size 1.27 1.27)) (hide yes)))
  (property "Description" "" (at 201.93 81.28 0) (effects (font (size 1.27 1.27)) (hide yes)))
  (property "Package" "L bracket" (at 201.93 81.28 0) (effects (font (size 1.27 1.27)) (hide yes)))
  (property "Manufacturer_Part_Number" "633" (at 201.93 81.28 0) (effects (font (size 1.27 1.27)) (hide yes)))
  (instances (project "openbms-load" (path "" (reference "B11") (unit 1))) (project "fan" (path "" (reference "B?") (unit 1)))))
 (symbol
  (lib_id "custom_library:633")
  (at 201.93 71.12 0)
  (unit 1)
  (exclude_from_sim no)
  (in_bom yes)
  (on_board yes)
  (dnp no)
  (property "Reference" "B5" (at 208.28 72.3899 0) (effects (font (size 1.27 1.27)) (justify left)))
  (property "Value" "L mounting bracket" (at 201.422 78.232 0) (effects (font (size 1.27 1.27)) (justify left)))
  (property "Footprint" "custom_library:633" (at 203.708 79.248 0) (effects (font (size 1.27 1.27)) (hide yes)))
  (property "Datasheet" "" (at 201.93 71.12 0) (effects (font (size 1.27 1.27)) (hide yes)))
  (property "Description" "" (at 201.93 71.12 0) (effects (font (size 1.27 1.27)) (hide yes)))
  (property "Package" "L bracket" (at 201.93 71.12 0) (effects (font (size 1.27 1.27)) (hide yes)))
  (property "Manufacturer_Part_Number" "633" (at 201.93 71.12 0) (effects (font (size 1.27 1.27)) (hide yes)))
  (instances (project "openbms-load" (path "" (reference "B5") (unit 1))) (project "fan" (path "" (reference "B?") (unit 1)))))
 (symbol
  (lib_id "Connector_Generic_MountingPin:Conn_01x02_MountingPin")
  (at 64.77 147.32 0)
  (unit 1)
  (exclude_from_sim no)
  (in_bom yes)
  (on_board yes)
  (dnp no)
  (fields_autoplaced yes)
  (property "Reference" "P5" (at 67.31 147.6755 0) (effects (font (size 1.27 1.27)) (justify left)))
  (property "Value" "JST connector" (at 67.31 150.2155 0) (effects (font (size 1.27 1.27)) (justify left)))
  (property "Footprint" "custom_library:JST_PH_S2B-PH-SM4-TB_1x02-1MP_P2.00mm_Horizontal" (at 64.77 147.32 0) (effects (font (size 1.27 1.27)) (hide yes)))
  (property "Datasheet" "~" (at 64.77 147.32 0) (effects (font (size 1.27 1.27)) (hide yes)))
  (property "Description" "Generic connectable mounting pin connector, single row, 01x02, script generated (kicad-library-utils/schlib/autogen/connector/)" (at 64.77 147.32 0) (effects (font (size 1.27 1.27)) (hide yes)))
  (property "Manufacturer_Part_Number" "S2B-PH-SM4-TB" (at 64.77 147.32 0) (effects (font (size 1.27 1.27)) (hide yes)))
  (property "Package" "JST 02 connector" (at 64.77 147.32 0) (effects (font (size 1.27 1.27)) (hide yes)))
  (pin "1")
  (pin "2")
  (pin "MP")
  (instances (project "openbms-load" (path "" (reference "P5") (unit 1)))))
 (symbol
  (lib_id "custom_library:633")
  (at 119.38 71.12 0)
  (unit 1)
  (exclude_from_sim no)
  (in_bom yes)
  (on_board yes)
  (dnp no)
  (property "Reference" "B2" (at 125.73 72.3899 0) (effects (font (size 1.27 1.27)) (justify left)))
  (property "Value" "L mounting bracket" (at 118.872 78.232 0) (effects (font (size 1.27 1.27)) (justify left)))
  (property "Footprint" "custom_library:633" (at 121.158 79.248 0) (effects (font (size 1.27 1.27)) (hide yes)))
  (property "Datasheet" "" (at 119.38 71.12 0) (effects (font (size 1.27 1.27)) (hide yes)))
  (property "Description" "" (at 119.38 71.12 0) (effects (font (size 1.27 1.27)) (hide yes)))
  (property "Package" "L bracket" (at 119.38 71.12 0) (effects (font (size 1.27 1.27)) (hide yes)))
  (property "Manufacturer_Part_Number" "633" (at 119.38 71.12 0) (effects (font (size 1.27 1.27)) (hide yes)))
  (instances (project "openbms-load" (path "" (reference "B2") (unit 1))) (project "fan" (path "" (reference "B?") (unit 1)))))
 (symbol
  (lib_id "power:GND")
  (at 57.15 128.27 0)
  (unit 1)
  (exclude_from_sim no)
  (in_bom yes)
  (on_board yes)
  (dnp no)
  (fields_autoplaced yes)
  (property "Reference" "#PWR050" (at 57.15 134.62 0) (effects (font (size 1.27 1.27)) (hide yes)))
  (property "Value" "GND" (at 57.15 133.35 0) (effects (font (size 1.27 1.27))))
  (property "Footprint" "" (at 57.15 128.27 0) (effects (font (size 1.27 1.27)) (hide yes)))
  (property "Datasheet" "" (at 57.15 128.27 0) (effects (font (size 1.27 1.27)) (hide yes)))
  (property "Description" "Power symbol creates a global label with name \"GND\" , ground" (at 57.15 128.27 0) (effects (font (size 1.27 1.27)) (hide yes)))
  (pin "1")
  (instances (project "openbms-load" (path "" (reference "#PWR050") (unit 1))) (project "fan" (path "" (reference "#PWR?") (unit 1)))))
 (symbol
  (lib_id "custom_library:633")
  (at 173.99 81.28 0)
  (unit 1)
  (exclude_from_sim no)
  (in_bom yes)
  (on_board yes)
  (dnp no)
  (property "Reference" "B10" (at 180.34 82.5499 0) (effects (font (size 1.27 1.27)) (justify left)))
  (property "Value" "L mounting bracket" (at 173.736 88.138 0) (effects (font (size 1.27 1.27)) (justify left)))
  (property "Footprint" "custom_library:633" (at 175.768 89.408 0) (effects (font (size 1.27 1.27)) (hide yes)))
  (property "Datasheet" "" (at 173.99 81.28 0) (effects (font (size 1.27 1.27)) (hide yes)))
  (property "Description" "" (at 173.99 81.28 0) (effects (font (size 1.27 1.27)) (hide yes)))
  (property "Package" "L bracket" (at 173.99 81.28 0) (effects (font (size 1.27 1.27)) (hide yes)))
  (property "Manufacturer_Part_Number" "633" (at 173.99 81.28 0) (effects (font (size 1.27 1.27)) (hide yes)))
  (instances (project "openbms-load" (path "" (reference "B10") (unit 1))) (project "fan" (path "" (reference "B?") (unit 1)))))
 (symbol
  (lib_id "power:GND")
  (at 57.15 175.26 0)
  (unit 1)
  (exclude_from_sim no)
  (in_bom yes)
  (on_board yes)
  (dnp no)
  (fields_autoplaced yes)
  (property "Reference" "#PWR054" (at 57.15 181.61 0) (effects (font (size 1.27 1.27)) (hide yes)))
  (property "Value" "GND" (at 57.15 180.34 0) (effects (font (size 1.27 1.27))))
  (property "Footprint" "" (at 57.15 175.26 0) (effects (font (size 1.27 1.27)) (hide yes)))
  (property "Datasheet" "" (at 57.15 175.26 0) (effects (font (size 1.27 1.27)) (hide yes)))
  (property "Description" "Power symbol creates a global label with name \"GND\" , ground" (at 57.15 175.26 0) (effects (font (size 1.27 1.27)) (hide yes)))
  (pin "1")
  (instances (project "openbms-load" (path "" (reference "#PWR054") (unit 1)))))
 (symbol
  (lib_id "Connector_Generic_MountingPin:Conn_01x02_MountingPin")
  (at 64.77 54.61 0)
  (unit 1)
  (exclude_from_sim no)
  (in_bom yes)
  (on_board yes)
  (dnp no)
  (fields_autoplaced yes)
  (property "Reference" "P1" (at 67.31 54.9655 0) (effects (font (size 1.27 1.27)) (justify left)))
  (property "Value" "JST connector" (at 67.31 57.5055 0) (effects (font (size 1.27 1.27)) (justify left)))
  (property "Footprint" "custom_library:JST_PH_S2B-PH-SM4-TB_1x02-1MP_P2.00mm_Horizontal" (at 64.77 54.61 0) (effects (font (size 1.27 1.27)) (hide yes)))
  (property "Datasheet" "~" (at 64.77 54.61 0) (effects (font (size 1.27 1.27)) (hide yes)))
  (property "Description" "Generic connectable mounting pin connector, single row, 01x02, script generated (kicad-library-utils/schlib/autogen/connector/)" (at 64.77 54.61 0) (effects (font (size 1.27 1.27)) (hide yes)))
  (property "Manufacturer_Part_Number" "S2B-PH-SM4-TB" (at 64.77 54.61 0) (effects (font (size 1.27 1.27)) (hide yes)))
  (property "Package" "JST 02 connector" (at 64.77 54.61 0) (effects (font (size 1.27 1.27)) (hide yes)))
  (pin "1")
  (pin "2")
  (pin "MP")
  (instances (project "" (path "" (reference "P1") (unit 1))) (project "fan" (path "" (reference "P?") (unit 1)))))
 (symbol
  (lib_id "power:GND")
  (at 57.15 82.55 0)
  (unit 1)
  (exclude_from_sim no)
  (in_bom yes)
  (on_board yes)
  (dnp no)
  (fields_autoplaced yes)
  (property "Reference" "#PWR046" (at 57.15 88.9 0) (effects (font (size 1.27 1.27)) (hide yes)))
  (property "Value" "GND" (at 57.15 87.63 0) (effects (font (size 1.27 1.27))))
  (property "Footprint" "" (at 57.15 82.55 0) (effects (font (size 1.27 1.27)) (hide yes)))
  (property "Datasheet" "" (at 57.15 82.55 0) (effects (font (size 1.27 1.27)) (hide yes)))
  (property "Description" "Power symbol creates a global label with name \"GND\" , ground" (at 57.15 82.55 0) (effects (font (size 1.27 1.27)) (hide yes)))
  (pin "1")
  (instances (project "openbms-load" (path "" (reference "#PWR046") (unit 1))) (project "fan" (path "" (reference "#PWR?") (unit 1)))))
 (symbol
  (lib_id "Connector_Generic_MountingPin:Conn_01x02_MountingPin")
  (at 64.77 170.18 0)
  (unit 1)
  (exclude_from_sim no)
  (in_bom yes)
  (on_board yes)
  (dnp no)
  (fields_autoplaced yes)
  (property "Reference" "P6" (at 67.31 170.5355 0) (effects (font (size 1.27 1.27)) (justify left)))
  (property "Value" "JST connector" (at 67.31 173.0755 0) (effects (font (size 1.27 1.27)) (justify left)))
  (property "Footprint" "custom_library:JST_PH_S2B-PH-SM4-TB_1x02-1MP_P2.00mm_Horizontal" (at 64.77 170.18 0) (effects (font (size 1.27 1.27)) (hide yes)))
  (property "Datasheet" "~" (at 64.77 170.18 0) (effects (font (size 1.27 1.27)) (hide yes)))
  (property "Description" "Generic connectable mounting pin connector, single row, 01x02, script generated (kicad-library-utils/schlib/autogen/connector/)" (at 64.77 170.18 0) (effects (font (size 1.27 1.27)) (hide yes)))
  (property "Manufacturer_Part_Number" "S2B-PH-SM4-TB" (at 64.77 170.18 0) (effects (font (size 1.27 1.27)) (hide yes)))
  (property "Package" "JST 02 connector" (at 64.77 170.18 0) (effects (font (size 1.27 1.27)) (hide yes)))
  (pin "1")
  (pin "2")
  (pin "MP")
  (instances (project "openbms-load" (path "" (reference "P6") (unit 1)))))
 (symbol
  (lib_id "custom_library:MF50101V1-1000U-A99")
  (at 148.59 57.15 0)
  (unit 1)
  (exclude_from_sim no)
  (in_bom yes)
  (on_board yes)
  (dnp no)
  (fields_autoplaced yes)
  (property "Reference" "M3" (at 154.94 55.8799 0) (effects (font (size 1.27 1.27)) (justify left)))
  (property "Value" "Fan 50mm" (at 154.94 58.4199 0) (effects (font (size 1.27 1.27)) (justify left)))
  (property "Footprint" "custom_library:fan_MF50101V1-1000U-A99" (at 148.59 58.42 0) (effects (font (size 1.27 1.27)) (hide yes)))
  (property "Datasheet" "~" (at 148.59 58.42 0) (effects (font (size 1.27 1.27)) (hide yes)))
  (property "Description" "Fan without PWM or tach, alternative symbol" (at 148.59 57.15 0) (effects (font (size 1.27 1.27)) (hide yes)))
  (property "Manufacturer_Part_Number" "MF50101V1-1000U-A99" (at 148.59 57.15 0) (effects (font (size 1.27 1.27)) (hide yes)))
  (property "Package" "50x50x10mm" (at 148.59 57.15 0) (effects (font (size 1.27 1.27)) (hide yes)))
  (instances (project "openbms-load" (path "" (reference "M3") (unit 1))) (project "fan" (path "" (reference "M?") (unit 1)))))
 (symbol
  (lib_id "power:VCC")
  (at 57.15 96.52 0)
  (unit 1)
  (exclude_from_sim no)
  (in_bom yes)
  (on_board yes)
  (dnp no)
  (fields_autoplaced yes)
  (property "Reference" "#PWR047" (at 57.15 100.33 0) (effects (font (size 1.27 1.27)) (hide yes)))
  (property "Value" "+VFAN" (at 57.15 91.44 0) (effects (font (size 1.27 1.27))))
  (property "Footprint" "" (at 57.15 96.52 0) (effects (font (size 1.27 1.27)) (hide yes)))
  (property "Datasheet" "" (at 57.15 96.52 0) (effects (font (size 1.27 1.27)) (hide yes)))
  (property "Description" "Power symbol creates a global label with name \"VCC\"" (at 57.15 96.52 0) (effects (font (size 1.27 1.27)) (hide yes)))
  (pin "1")
  (instances (project "openbms-load" (path "" (reference "#PWR047") (unit 1))) (project "fan" (path "" (reference "#PWR?") (unit 1)))))
 (symbol
  (lib_id "power:VCC")
  (at 57.15 73.66 0)
  (unit 1)
  (exclude_from_sim no)
  (in_bom yes)
  (on_board yes)
  (dnp no)
  (fields_autoplaced yes)
  (property "Reference" "#PWR045" (at 57.15 77.47 0) (effects (font (size 1.27 1.27)) (hide yes)))
  (property "Value" "+VFAN" (at 57.15 68.58 0) (effects (font (size 1.27 1.27))))
  (property "Footprint" "" (at 57.15 73.66 0) (effects (font (size 1.27 1.27)) (hide yes)))
  (property "Datasheet" "" (at 57.15 73.66 0) (effects (font (size 1.27 1.27)) (hide yes)))
  (property "Description" "Power symbol creates a global label with name \"VCC\"" (at 57.15 73.66 0) (effects (font (size 1.27 1.27)) (hide yes)))
  (pin "1")
  (instances (project "openbms-load" (path "" (reference "#PWR045") (unit 1))) (project "fan" (path "" (reference "#PWR?") (unit 1)))))
 (sheet_instances
  (path ""
   (page "1")))
 (embedded_fonts no))
